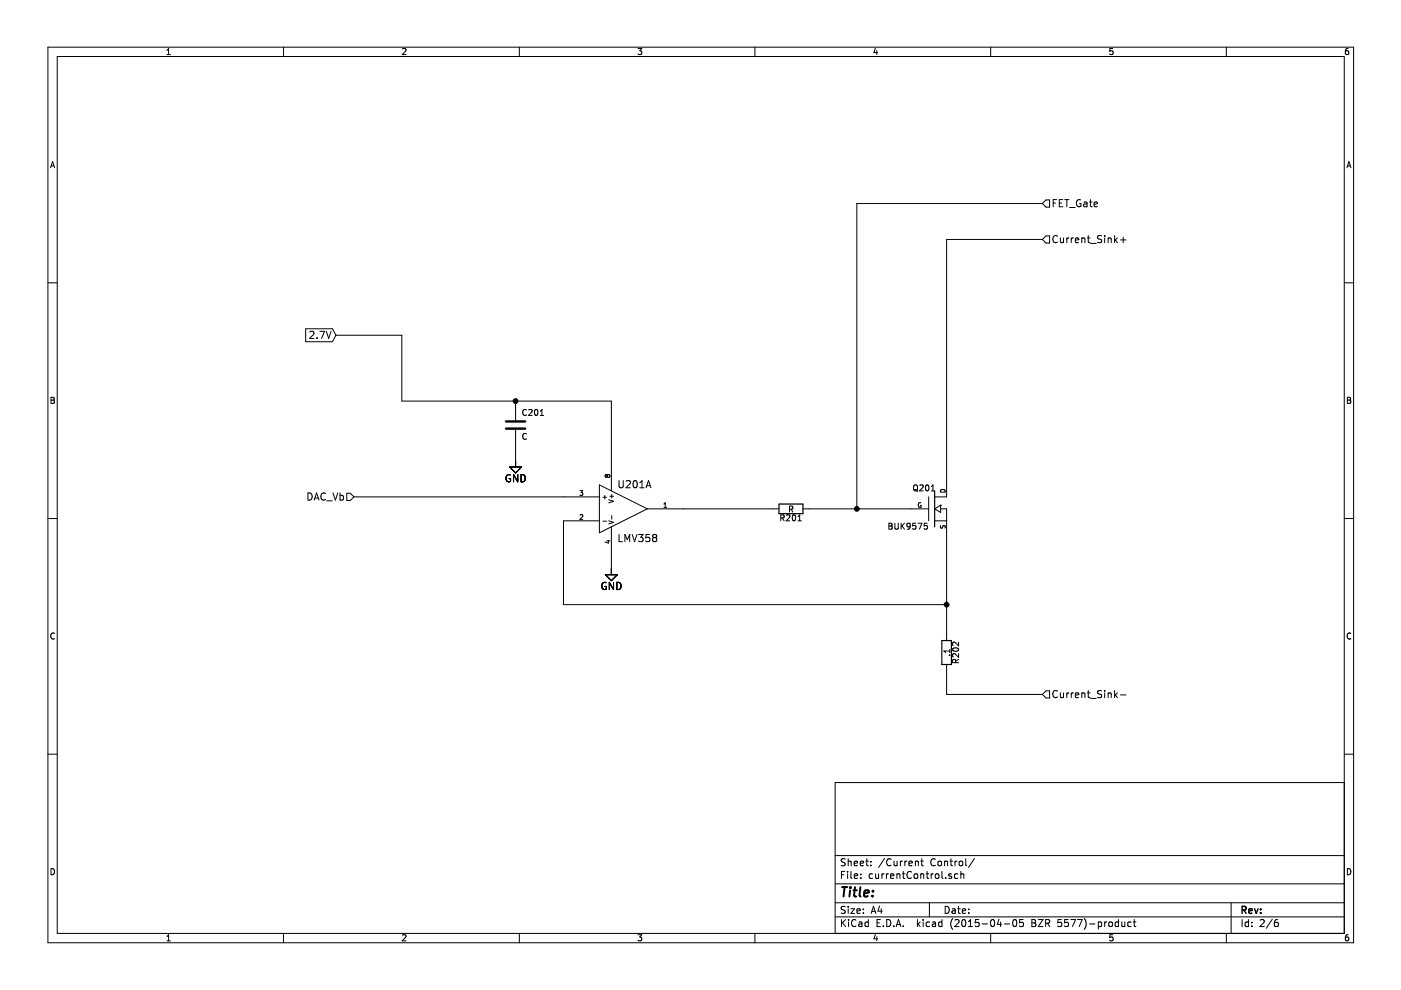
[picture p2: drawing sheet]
EESchema Schematic File Version 2
LIBS:power
LIBS:device
LIBS:transistors
LIBS:conn
LIBS:linear
LIBS:regul
LIBS:74xx
LIBS:cmos4000
LIBS:adc-dac
LIBS:memory
LIBS:xilinx
LIBS:special
LIBS:microcontrollers
LIBS:dsp
LIBS:microchip
LIBS:analog_switches
LIBS:motorola
LIBS:texas
LIBS:intel
LIBS:audio
LIBS:interface
LIBS:digital-audio
LIBS:philips
LIBS:display
LIBS:cypress
LIBS:siliconi
LIBS:opto
LIBS:atmel
LIBS:contrib
LIBS:valves
LIBS:currentSink
LIBS:currentSink-cache
EELAYER 25 0
EELAYER END
$Descr A4 11693 8268
encoding utf-8
Sheet 2 6
Title ""
Date ""
Rev ""
Comp ""
Comment1 ""
Comment2 ""
Comment3 ""
Comment4 ""
$EndDescr
$Comp
L GND #PWR205
U 1 1
P 5100 4750
F 0 "#PWR205" H 5100 4500 60  0001 C CNN
F 1 "GND" H 5100 4600 60  0000 C CNN
F 2 "" H 5100 4750 60  0000 C CNN
F 3 "" H 5100 4750 60  0000 C CNN
	1    5100 4750
	1    0    0    -1  
$EndComp
$Comp
L GND #PWR201
U 1 1
P 4300 3850
F 0 "#PWR201" H 4300 3600 60  0001 C CNN
F 1 "GND" H 4300 3700 60  0000 C CNN
F 2 "" H 4300 3850 60  0000 C CNN
F 3 "" H 4300 3850 60  0000 C CNN
	1    4300 3850
	1    0    0    -1  
$EndComp
$Comp
L GND #PWR206
U 1 1
P 5100 4750
F 0 "#PWR206" H 5100 4500 60  0001 C CNN
F 1 "GND" H 5100 4600 60  0000 C CNN
F 2 "" H 5100 4750 60  0000 C CNN
F 3 "" H 5100 4750 60  0000 C CNN
	1    5100 4750
	1    0    0    -1  
$EndComp
$Comp
L GND #PWR202
U 1 1
P 4300 3850
F 0 "#PWR202" H 4300 3600 60  0001 C CNN
F 1 "GND" H 4300 3700 60  0000 C CNN
F 2 "" H 4300 3850 60  0000 C CNN
F 3 "" H 4300 3850 60  0000 C CNN
	1    4300 3850
	1    0    0    -1  
$EndComp
Connection ~ 7900 5050
Wire Wire Line
	4700 5050 7900 5050
Wire Wire Line
	4700 4350 4700 5050
Wire Wire Line
	4300 3700 4300 3850
Wire Wire Line
	5100 4650 5100 4750
Wire Wire Line
	6750 4250 7600 4250
Wire Wire Line
	7900 4450 7900 5300
$Comp
L GND #PWR207
U 1 1
P 5100 4750
F 0 "#PWR207" H 5100 4500 60  0001 C CNN
F 1 "GND" H 5100 4600 60  0000 C CNN
F 2 "" H 5100 4750 60  0000 C CNN
F 3 "" H 5100 4750 60  0000 C CNN
	1    5100 4750
	1    0    0    -1  
$EndComp
$Comp
L GND #PWR203
U 1 1
P 4300 3850
F 0 "#PWR203" H 4300 3600 60  0001 C CNN
F 1 "GND" H 4300 3700 60  0000 C CNN
F 2 "" H 4300 3850 60  0000 C CNN
F 3 "" H 4300 3850 60  0000 C CNN
	1    4300 3850
	1    0    0    -1  
$EndComp
$Comp
L LMV358 U201
U 1 1
P 5200 4250
F 0 "U201" H 5150 4450 60  0000 L CNN
F 1 "LMV358" H 5150 4000 60  0000 L CNN
F 2 "" H 5200 4250 60  0000 C CNN
F 3 "" H 5200 4250 60  0000 C CNN
	1    5200 4250
	1    0    0    -1  
$EndComp
$Comp
L R R202
U 1 1
P 7900 5450
F 0 "R202" V 7980 5450 50  0000 C CNN
F 1 ".1" V 7907 5451 50  0000 C CNN
F 2 "" V 7830 5450 30  0000 C CNN
F 3 "" H 7900 5450 30  0000 C CNN
F 4 "AC01000001007JA100" V 7900 5450 60  0001 C CNN "MPN"
	1    7900 5450
	1    0    0    -1  
$EndComp
$Comp
L MOSFET_N Q201
U 1 1
P 7800 4250
F 0 "Q201" H 7810 4420 50  0000 R CNN
F 1 "BUK9575" H 7750 4100 50  0000 R CNN
F 2 "" H 7800 4250 60  0000 C CNN
F 3 "" H 7800 4250 60  0000 C CNN
F 4 "BUK9575-100A,127" H 7800 4250 60  0001 C CNN "MPN"
	1    7800 4250
	1    0    0    -1  
$EndComp
$Comp
L R R201
U 1 1
P 6600 4250
F 0 "R201" V 6680 4250 50  0000 C CNN
F 1 "R" V 6607 4251 50  0000 C CNN
F 2 "" V 6530 4250 30  0000 C CNN
F 3 "" H 6600 4250 30  0000 C CNN
	1    6600 4250
	0    1    1    0   
$EndComp
$Comp
L GND #PWR208
U 1 1
P 5100 4750
F 0 "#PWR208" H 5100 4500 60  0001 C CNN
F 1 "GND" H 5100 4600 60  0000 C CNN
F 2 "" H 5100 4750 60  0000 C CNN
F 3 "" H 5100 4750 60  0000 C CNN
	1    5100 4750
	1    0    0    -1  
$EndComp
$Comp
L C C201
U 1 1
P 4300 3550
F 0 "C201" H 4350 3650 50  0000 L CNN
F 1 "C" H 4350 3450 50  0000 L CNN
F 2 "" H 4338 3400 30  0000 C CNN
F 3 "" H 4300 3550 60  0000 C CNN
	1    4300 3550
	1    0    0    -1  
$EndComp
$Comp
L GND #PWR204
U 1 1
P 4300 3850
F 0 "#PWR204" H 4300 3600 60  0001 C CNN
F 1 "GND" H 4300 3700 60  0000 C CNN
F 2 "" H 4300 3850 60  0000 C CNN
F 3 "" H 4300 3850 60  0000 C CNN
	1    4300 3850
	1    0    0    -1  
$EndComp
Text GLabel 2800 2800 0    60   Input ~ 0
2.7V
Wire Wire Line
	5100 3850 5100 3350
Wire Wire Line
	5100 3350 3350 3350
Wire Wire Line
	3350 3350 3350 2800
Wire Wire Line
	3350 2800 2800 2800
Text HLabel 2950 4150 0    60   Input ~ 0
DAC_Vb
Wire Wire Line
	2950 4150 4700 4150
Wire Wire Line
	5700 4250 6450 4250
Wire Wire Line
	7900 4050 7900 2000
Wire Wire Line
	7900 2000 8700 2000
Wire Wire Line
	7150 4250 7150 1700
Wire Wire Line
	7150 1700 8700 1700
Connection ~ 7150 4250
Text HLabel 8700 1700 2    60   Input ~ 0
FET_Gate
Text HLabel 8700 2000 2    60   Input ~ 0
Current_Sink+
Text HLabel 8700 5800 2    60   Input ~ 0
Current_Sink-
Wire Wire Line
	7900 5600 7900 5800
Wire Wire Line
	7900 5800 8700 5800
Wire Wire Line
	4300 3400 4300 3350
Connection ~ 4300 3350
$EndSCHEMATC
